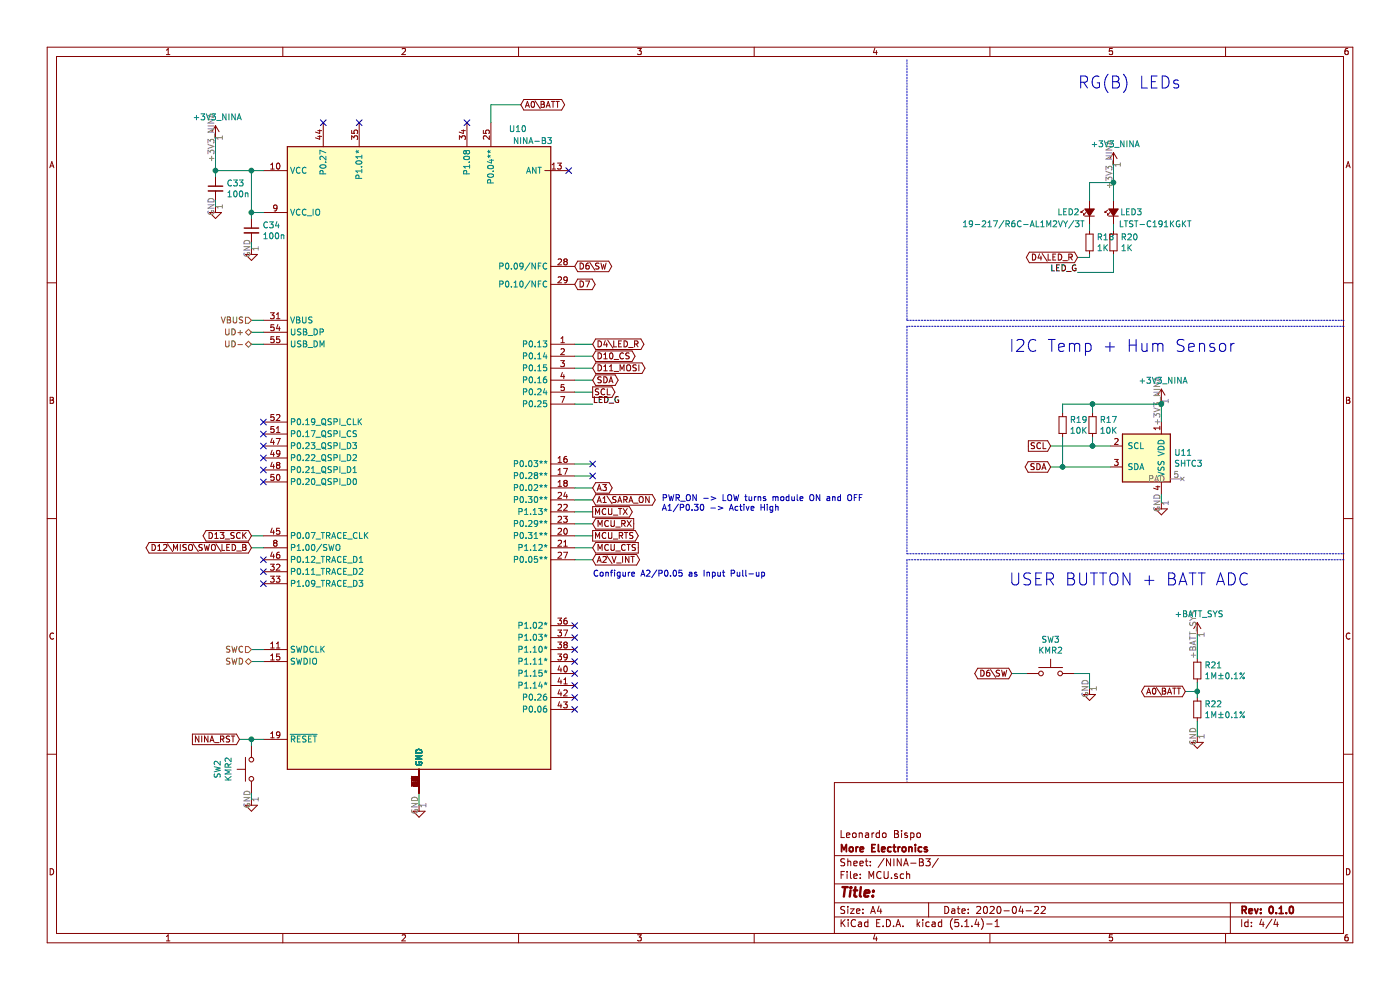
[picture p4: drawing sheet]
EESchema Schematic File Version 4
LIBS:sara-rx-ab-cache
EELAYER 30 0
EELAYER END
$Descr A4 11693 8268
encoding utf-8
Sheet 4 4
Title ""
Date "2020-04-22"
Rev "0.1.0"
Comp "More Electronics"
Comment1 "Leonardo Bispo"
Comment2 ""
Comment3 ""
Comment4 ""
$EndDescr
$Comp
L Device:C_Small C34
U 1 1
P 2100 1925
F 0 "C34" H 2192 1971 50  0000 L CNN
F 1 "100n" H 2192 1880 50  0000 L CNN
F 2 "Capacitor_SMD:C_0603_1608Metric" H 2100 1925 50  0001 C CNN
F 3 "~" H 2100 1925 50  0001 C CNN
F 4 "C1608X7R1E104KT000N" H 2100 1925 50  0001 C CNN "Field4"
F 5 "C338036" H 2100 1925 50  0001 C CNN "LCSC Part Number"
F 6 "C1608X7R1E104KT000N" H 2100 1925 50  0001 C CNN "Manufacturer_Part_Number"
	1    2100 1925
	1    0    0    -1  
$EndComp
$Comp
L Device:C_Small C33
U 1 1
P 1800 1575
F 0 "C33" H 1892 1621 50  0000 L CNN
F 1 "100n" H 1892 1530 50  0000 L CNN
F 2 "Capacitor_SMD:C_0603_1608Metric" H 1800 1575 50  0001 C CNN
F 3 "~" H 1800 1575 50  0001 C CNN
F 4 "C1608X7R1E104KT000N" H 1800 1575 50  0001 C CNN "Field4"
F 5 "C338036" H 1800 1575 50  0001 C CNN "LCSC Part Number"
F 6 "C1608X7R1E104KT000N" H 1800 1575 50  0001 C CNN "Manufacturer_Part_Number"
	1    1800 1575
	1    0    0    -1  
$EndComp
$Comp
L power:GND #PWR?
U 1 1
P 1800 1725
AR Path="/5D6D1111" Ref="#PWR?"  Part="1" 
AR Path="/5D71B336/5D6D1111" Ref="#PWR0111"  Part="1" 
F 0 "#PWR0111" H 1800 1475 50  0001 C CNN
F 1 "GND" H 1805 1552 50  0001 C CNN
F 2 "" H 1800 1725 50  0001 C CNN
F 3 "" H 1800 1725 50  0001 C CNN
	1    1800 1725
	1    0    0    -1  
$EndComp
$Comp
L power:GND #PWR?
U 1 1
P 2100 2075
AR Path="/5D6D1117" Ref="#PWR?"  Part="1" 
AR Path="/5D71B336/5D6D1117" Ref="#PWR0112"  Part="1" 
F 0 "#PWR0112" H 2100 1825 50  0001 C CNN
F 1 "GND" H 2105 1902 50  0001 C CNN
F 2 "" H 2100 2075 50  0001 C CNN
F 3 "" H 2100 2075 50  0001 C CNN
	1    2100 2075
	1    0    0    -1  
$EndComp
Wire Wire Line
	1800 1675 1800 1725
Wire Wire Line
	2200 1425 2100 1425
Wire Wire Line
	1800 1425 1800 1475
Wire Wire Line
	2100 1425 1800 1425
$Comp
L power:GND #PWR?
U 1 1
P 3500 6725
AR Path="/5D6D591D" Ref="#PWR?"  Part="1" 
AR Path="/5D71B336/5D6D591D" Ref="#PWR0114"  Part="1" 
F 0 "#PWR0114" H 3500 6475 50  0001 C CNN
F 1 "GND" H 3505 6552 50  0001 C CNN
F 2 "" H 3500 6725 50  0001 C CNN
F 3 "" H 3500 6725 50  0001 C CNN
	1    3500 6725
	1    0    0    -1  
$EndComp
Wire Wire Line
	3500 6625 3500 6725
Text HLabel 2100 5525 0    50   BiDi ~ 0
SWD
Wire Wire Line
	2200 5525 2100 5525
Text HLabel 2100 5425 0    50   Input ~ 0
SWC
Wire Wire Line
	2100 5425 2200 5425
Text HLabel 2100 2875 0    50   BiDi ~ 0
UD-
Text HLabel 2100 2775 0    50   BiDi ~ 0
UD+
Wire Wire Line
	2100 2875 2200 2875
Wire Wire Line
	2100 2775 2200 2775
$Comp
L SamacSys_Parts:SW_Push_KMR2 SW?
U 1 1
P 2100 6425
AR Path="/5D6DFFC9" Ref="SW?"  Part="1" 
AR Path="/5D71B336/5D6DFFC9" Ref="SW2"  Part="1" 
F 0 "SW2" H 2100 6710 50  0000 C CNN
F 1 "KMR2" H 2100 6619 50  0000 C CNN
F 2 "SamacSys_Parts:SW_Push_1P1T_NO_CK_KMR2" H 2100 6625 50  0001 C CNN
F 3 "~" H 2100 6625 50  0001 C CNN
F 4 "K2-1809SN-D4DW-06" H 2100 6425 50  0001 C CNN "Field4"
F 5 "C128941" H 2100 6425 50  0001 C CNN "LCSC Part Number"
F 6 "K2-1809SN-D4DW-06" H 2100 6425 50  0001 C CNN "Manufacturer_Part_Number"
	1    2100 6425
	0    -1   -1   0   
$EndComp
$Comp
L power:GND #PWR?
U 1 1
P 2100 6675
AR Path="/5D6E02FA" Ref="#PWR?"  Part="1" 
AR Path="/5D71B336/5D6E02FA" Ref="#PWR0113"  Part="1" 
F 0 "#PWR0113" H 2100 6425 50  0001 C CNN
F 1 "GND" H 2105 6502 50  0001 C CNN
F 2 "" H 2100 6675 50  0001 C CNN
F 3 "" H 2100 6675 50  0001 C CNN
	1    2100 6675
	1    0    0    -1  
$EndComp
Wire Wire Line
	2100 6625 2100 6675
Wire Wire Line
	4800 4275 4950 4275
Wire Wire Line
	4800 4375 4950 4375
Wire Wire Line
	4800 4475 4950 4475
$Comp
L sara-rx-ab-rescue:NINA-B3-custom U?
U 1 1
P 3500 3825
AR Path="/5D7AFD97" Ref="U?"  Part="1" 
AR Path="/5D71B336/5D7AFD97" Ref="U10"  Part="1" 
F 0 "U10" H 4325 6575 50  0000 C CNN
F 1 "NINA-B3" H 4450 6475 50  0000 C CNN
F 2 "custom:NINA-B3" H 4550 1125 50  0001 C CNN
F 3 "https://www.u-blox.com/sites/default/files/NINA-B3_DataSheet_%28UBX-17052099%29.pdf" H 2850 5725 50  0001 C CNN
F 4 "NA" H 3500 3825 50  0001 C CNN "LCSC Part Number"
F 5 "-" H 3500 3825 50  0001 C CNN "Manufacturer_Part_Number"
	1    3500 3825
	1    0    0    -1  
$EndComp
Wire Wire Line
	4950 4575 4800 4575
Wire Wire Line
	4800 3375 4950 3375
Wire Wire Line
	4800 3275 4950 3275
Wire Wire Line
	4800 3175 4950 3175
NoConn ~ 2200 3725
NoConn ~ 2200 3925
NoConn ~ 2200 3825
NoConn ~ 2200 4025
NoConn ~ 2200 3625
NoConn ~ 2200 3525
Text HLabel 2100 2675 0    50   Input ~ 0
VBUS
Wire Wire Line
	2100 2675 2200 2675
NoConn ~ 4750 1425
Wire Wire Line
	2200 1775 2100 1775
Wire Wire Line
	2100 1775 2100 1425
$Comp
L Device:R_Small R18
U 1 1
P 9100 2025
F 0 "R18" H 9159 2071 50  0000 L CNN
F 1 "1K" H 9159 1980 50  0000 L CNN
F 2 "Resistor_SMD:R_0603_1608Metric" H 9100 2025 50  0001 C CNN
F 3 "~" H 9100 2025 50  0001 C CNN
F 4 "0603WAJ0102T5E" H 9100 2025 50  0001 C CNN "Field4"
F 5 "C25585" H 9100 2025 50  0001 C CNN "LCSC Part Number"
F 6 "0603WAJ0102T5E" H 9100 2025 50  0001 C CNN "Manufacturer_Part_Number"
	1    9100 2025
	1    0    0    -1  
$EndComp
$Comp
L Device:R_Small R20
U 1 1
P 9300 2025
F 0 "R20" H 9359 2071 50  0000 L CNN
F 1 "1K" H 9359 1980 50  0000 L CNN
F 2 "Resistor_SMD:R_0603_1608Metric" H 9300 2025 50  0001 C CNN
F 3 "~" H 9300 2025 50  0001 C CNN
F 4 "0603WAJ0102T5E" H 9300 2025 50  0001 C CNN "Field4"
F 5 "C25585" H 9300 2025 50  0001 C CNN "LCSC Part Number"
F 6 "0603WAJ0102T5E" H 9300 2025 50  0001 C CNN "Manufacturer_Part_Number"
	1    9300 2025
	1    0    0    -1  
$EndComp
Wire Wire Line
	9300 2125 9300 2275
Wire Wire Line
	9300 2275 9000 2275
Wire Wire Line
	9100 1875 9100 1925
Wire Wire Line
	9300 1875 9300 1925
Text Label 9000 2275 2    50   ~ 0
LED_G
NoConn ~ 2200 4675
NoConn ~ 2200 4875
NoConn ~ 3900 1025
NoConn ~ 3000 1025
NoConn ~ 4800 5225
NoConn ~ 4800 5325
NoConn ~ 4800 5425
NoConn ~ 4800 5525
NoConn ~ 4800 5625
NoConn ~ 4800 5725
NoConn ~ 4800 5825
NoConn ~ 4800 5925
NoConn ~ 2700 1025
Connection ~ 2100 1425
Wire Wire Line
	2100 1825 2100 1775
Connection ~ 2100 1775
Wire Wire Line
	2100 2075 2100 2025
Text GLabel 2000 6175 0    50   Input ~ 0
NINA_RST
Wire Wire Line
	4100 1025 4100 875 
Wire Wire Line
	4100 875  4350 875 
Text GLabel 4350 875  2    50   BiDi ~ 0
A0\BATT
Text GLabel 4950 3175 2    50   BiDi ~ 0
SDA
Text GLabel 4950 3275 2    50   Output ~ 0
SCL
Text Label 4950 3375 0    50   ~ 0
LED_G
Text GLabel 4950 4275 2    50   Output ~ 0
MCU_TX
Text GLabel 4950 4375 2    50   Input ~ 0
MCU_RX
Text GLabel 4950 4475 2    50   Output ~ 0
MCU_RTS
Text GLabel 4950 4575 2    50   Input ~ 0
MCU_CTS
Text GLabel 4800 2225 2    50   BiDi ~ 0
D6\SW
Text GLabel 4800 2375 2    50   BiDi ~ 0
D7
NoConn ~ 2200 4775
Text GLabel 4950 2975 2    50   BiDi ~ 0
D10_CS
Text GLabel 4950 3075 2    50   BiDi ~ 0
D11_MOSI
Text GLabel 2100 4475 0    50   BiDi ~ 0
D13_SCK
Wire Wire Line
	4950 2975 4800 2975
Wire Wire Line
	4800 3075 4950 3075
Wire Wire Line
	4800 4175 4950 4175
Wire Wire Line
	4950 4675 4800 4675
Text GLabel 4950 4075 2    50   BiDi ~ 0
A3
Wire Wire Line
	4950 4075 4800 4075
Wire Wire Line
	4800 3875 4950 3875
Wire Wire Line
	4800 3975 4950 3975
$Comp
L Device:R_Small R21
U 1 1
P 10000 5600
F 0 "R21" H 10059 5646 50  0000 L CNN
F 1 "1M±0.1%" H 10059 5555 50  0000 L CNN
F 2 "Resistor_SMD:R_0805_2012Metric" H 10000 5600 50  0001 C CNN
F 3 "~" H 10000 5600 50  0001 C CNN
F 4 "WF08H1004BTL" H 10000 5600 50  0001 C CNN "Field4"
F 5 "C384461" H 10000 5600 50  0001 C CNN "LCSC Part Number"
F 6 "WF08H1004BTL" H 10000 5600 50  0001 C CNN "Manufacturer_Part_Number"
	1    10000 5600
	1    0    0    -1  
$EndComp
$Comp
L Device:R_Small R22
U 1 1
P 10000 5925
F 0 "R22" H 10059 5971 50  0000 L CNN
F 1 "1M±0.1%" H 10059 5880 50  0000 L CNN
F 2 "Resistor_SMD:R_0805_2012Metric" H 10000 5925 50  0001 C CNN
F 3 "~" H 10000 5925 50  0001 C CNN
F 4 "WF08H1004BTL" H 10000 5925 50  0001 C CNN "Field4"
F 5 "C384461" H 10000 5925 50  0001 C CNN "LCSC Part Number"
F 6 "WF08H1004BTL" H 10000 5925 50  0001 C CNN "Manufacturer_Part_Number"
	1    10000 5925
	1    0    0    -1  
$EndComp
$Comp
L power:GND #PWR?
U 1 1
P 10000 6150
AR Path="/5D97D1A4" Ref="#PWR?"  Part="1" 
AR Path="/5D71B336/5D97D1A4" Ref="#PWR0120"  Part="1" 
F 0 "#PWR0120" H 10000 5900 50  0001 C CNN
F 1 "GND" H 10005 5977 50  0001 C CNN
F 2 "" H 10000 6150 50  0001 C CNN
F 3 "" H 10000 6150 50  0001 C CNN
	1    10000 6150
	1    0    0    -1  
$EndComp
Wire Wire Line
	10000 5300 10000 5500
Wire Wire Line
	10000 5700 10000 5775
Wire Wire Line
	10000 6025 10000 6150
Wire Wire Line
	10000 5775 9900 5775
Connection ~ 10000 5775
Wire Wire Line
	10000 5775 10000 5825
Text GLabel 9900 5775 0    50   BiDi ~ 0
A0\BATT
$Comp
L SamacSys_Parts:SW_Push_KMR2 SW?
U 1 1
P 8775 5625
AR Path="/5D8A9DE1" Ref="SW?"  Part="1" 
AR Path="/5D71B336/5D8A9DE1" Ref="SW3"  Part="1" 
F 0 "SW3" H 8775 5910 50  0000 C CNN
F 1 "KMR2" H 8775 5819 50  0000 C CNN
F 2 "SamacSys_Parts:SW_Push_1P1T_NO_CK_KMR2" H 8775 5825 50  0001 C CNN
F 3 "~" H 8775 5825 50  0001 C CNN
F 4 "K2-1809SN-D4DW-06" H 8775 5625 50  0001 C CNN "Field4"
F 5 "C128941" H 8775 5625 50  0001 C CNN "LCSC Part Number"
F 6 "K2-1809SN-D4DW-06" H 8775 5625 50  0001 C CNN "Manufacturer_Part_Number"
	1    8775 5625
	1    0    0    -1  
$EndComp
Text GLabel 8450 5625 0    50   BiDi ~ 0
D6\SW
Wire Wire Line
	8450 5625 8575 5625
$Comp
L power:GND #PWR?
U 1 1
P 9100 5750
AR Path="/5D8F7BFF" Ref="#PWR?"  Part="1" 
AR Path="/5D71B336/5D8F7BFF" Ref="#PWR0115"  Part="1" 
F 0 "#PWR0115" H 9100 5500 50  0001 C CNN
F 1 "GND" H 9105 5577 50  0001 C CNN
F 2 "" H 9100 5750 50  0001 C CNN
F 3 "" H 9100 5750 50  0001 C CNN
	1    9100 5750
	1    0    0    -1  
$EndComp
Wire Wire Line
	8975 5625 9100 5625
Wire Wire Line
	9100 5625 9100 5750
Wire Wire Line
	2100 4575 2200 4575
Wire Wire Line
	2100 4475 2200 4475
Text GLabel 2100 4575 0    50   BiDi ~ 0
D12\MISO\SWO\LED_B
Text GLabel 9000 2150 0    50   BiDi ~ 0
D4\LED_R
Wire Wire Line
	9000 2150 9100 2150
Wire Wire Line
	9100 2150 9100 2125
Wire Wire Line
	4800 2875 4950 2875
Text GLabel 4950 2875 2    50   BiDi ~ 0
D4\LED_R
Text GLabel 4950 4175 2    50   BiDi ~ 0
A1\SARA_ON
Text GLabel 4950 4675 2    50   BiDi ~ 0
A2\V_INT
Wire Wire Line
	2000 6175 2100 6175
Wire Wire Line
	2100 6225 2100 6175
Connection ~ 2100 6175
Wire Wire Line
	2100 6175 2200 6175
Text Notes 5525 4275 0    50   ~ 0
PWR_ON -> LOW turns module ON and OFF\nA1/P0.30 -> Active High
Text Notes 4950 4825 0    50   ~ 0
Configure A2/P0.05 as Input Pull-up
NoConn ~ 4950 3975
$Comp
L custom:+BATT_SYS #PWR0119
U 1 1
P 10000 5300
F 0 "#PWR0119" H 10000 5150 50  0001 C CNN
F 1 "+BATT_SYS" H 10015 5473 50  0000 C CNN
F 2 "" H 10000 5300 50  0001 C CNN
F 3 "" H 10000 5300 50  0001 C CNN
	1    10000 5300
	1    0    0    -1  
$EndComp
$Comp
L Device:R_Small R19
U 1 1
P 8875 3550
F 0 "R19" H 8934 3596 50  0000 L CNN
F 1 "10K" H 8934 3505 50  0000 L CNN
F 2 "Resistor_SMD:R_0603_1608Metric" H 8875 3550 50  0001 C CNN
F 3 "~" H 8875 3550 50  0001 C CNN
F 4 "0603WAJ0103T5E" H 8875 3550 50  0001 C CNN "Field4"
F 5 "C15401" H 8875 3550 50  0001 C CNN "LCSC Part Number"
F 6 "0603WAJ0103T5E" H 8875 3550 50  0001 C CNN "Manufacturer_Part_Number"
	1    8875 3550
	1    0    0    -1  
$EndComp
$Comp
L Device:R_Small R17
U 1 1
P 9125 3550
F 0 "R17" H 9184 3596 50  0000 L CNN
F 1 "10K" H 9184 3505 50  0000 L CNN
F 2 "Resistor_SMD:R_0603_1608Metric" H 9125 3550 50  0001 C CNN
F 3 "~" H 9125 3550 50  0001 C CNN
F 4 "0603WAJ0103T5E" H 9125 3550 50  0001 C CNN "Field4"
F 5 "C15401" H 9125 3550 50  0001 C CNN "LCSC Part Number"
F 6 "0603WAJ0103T5E" H 9125 3550 50  0001 C CNN "Manufacturer_Part_Number"
	1    9125 3550
	1    0    0    -1  
$EndComp
Wire Wire Line
	9700 4125 9700 4200
Text GLabel 8775 3900 0    50   BiDi ~ 0
SDA
Text GLabel 8775 3725 0    50   Input ~ 0
SCL
$Comp
L power:GND #PWR?
U 1 1
P 9700 4200
AR Path="/5D94A351" Ref="#PWR?"  Part="1" 
AR Path="/5D71B336/5D94A351" Ref="#PWR0118"  Part="1" 
F 0 "#PWR0118" H 9700 3950 50  0001 C CNN
F 1 "GND" H 9705 4027 50  0001 C CNN
F 2 "" H 9700 4200 50  0001 C CNN
F 3 "" H 9700 4200 50  0001 C CNN
	1    9700 4200
	1    0    0    -1  
$EndComp
Wire Notes Line
	7575 500  7575 2675
Wire Notes Line
	7575 2675 11225 2675
Wire Notes Line
	11225 2725 7575 2725
Wire Notes Line
	7575 2725 7575 4625
Wire Notes Line
	7575 4625 11225 4625
Wire Notes Line
	11225 4675 7575 4675
Wire Notes Line
	7575 4675 7575 6525
Text Notes 9000 750  0    100  ~ 0
RG(B) LEDs
Text Notes 8425 2950 0    100  ~ 0
I2C Temp + Hum Sensor
Text Notes 8425 4900 0    100  ~ 0
USER BUTTON + BATT ADC
$Comp
L Device:LED_Small_ALT LED?
U 1 1
P 9100 1775
AR Path="/5D96ED48" Ref="LED?"  Part="1" 
AR Path="/5D6EA84C/5D96ED48" Ref="LED?"  Part="1" 
AR Path="/5D6A7059/5D96ED48" Ref="LED?"  Part="1" 
AR Path="/5D71B336/5D96ED48" Ref="LED2"  Part="1" 
F 0 "LED2" V 9100 1950 50  0000 C CNN
F 1 "19-217/R6C-AL1M2VY/3T" V 9000 2325 50  0000 C CNN
F 2 "LED_SMD:LED_0603_1608Metric" V 9100 1775 50  0001 C CNN
F 3 "~" V 9100 1775 50  0001 C CNN
F 4 "19-217/R6C-AL1M2VY/3T" H 9100 1775 50  0001 C CNN "Field4"
F 5 "C72044" H 9100 1775 50  0001 C CNN "LCSC Part Number"
F 6 "19-217/R6C-AL1M2VY/3T" H 9100 1775 50  0001 C CNN "Manufacturer_Part_Number"
	1    9100 1775
	0    -1   -1   0   
$EndComp
$Comp
L Device:LED_Small_ALT LED?
U 1 1
P 9300 1775
AR Path="/5D970077" Ref="LED?"  Part="1" 
AR Path="/5D6EA84C/5D970077" Ref="LED?"  Part="1" 
AR Path="/5D6A7059/5D970077" Ref="LED?"  Part="1" 
AR Path="/5D71B336/5D970077" Ref="LED3"  Part="1" 
F 0 "LED3" V 9300 1625 50  0000 C CNN
F 1 "LTST-C191KGKT" V 9200 1425 50  0000 C CNN
F 2 "LED_SMD:LED_0603_1608Metric" V 9300 1775 50  0001 C CNN
F 3 "~" V 9300 1775 50  0001 C CNN
F 4 "LTST-C191KGKT" H 9300 1775 50  0001 C CNN "Field4"
F 5 "C125098" H 9300 1775 50  0001 C CNN "LCSC Part Number"
F 6 "LTST-C191KGKT" H 9300 1775 50  0001 C CNN "Manufacturer_Part_Number"
	1    9300 1775
	0    -1   -1   0   
$EndComp
Wire Wire Line
	9300 1375 9300 1525
Wire Wire Line
	9100 1675 9100 1525
Wire Wire Line
	9100 1525 9300 1525
Connection ~ 9300 1525
Wire Wire Line
	9300 1525 9300 1675
NoConn ~ 4950 3875
$Comp
L custom:SHTC3 U11
U 1 1
P 9575 3575
F 0 "U11" H 9805 3371 50  0000 L CNN
F 1 "SHTC3" H 9805 3280 50  0000 L CNN
F 2 "Package_DFN_QFN:AMS_QFN-4-1EP_2x2mm_P0.95mm_EP0.7x1.6mm" H 9575 3650 50  0001 C CNN
F 3 "https://datasheet.lcsc.com/szlcsc/1810010153_Sensirion-SHTC3_C194656.pdf" H 9575 3575 50  0001 C CNN
	1    9575 3575
	1    0    0    -1  
$EndComp
Wire Wire Line
	9700 3350 9700 3375
Wire Wire Line
	9125 3650 9125 3725
Connection ~ 9125 3725
Wire Wire Line
	9125 3725 9275 3725
Wire Wire Line
	8775 3725 9125 3725
Wire Wire Line
	8875 3650 8875 3900
Wire Wire Line
	8875 3900 8775 3900
Wire Wire Line
	9275 3900 8875 3900
Connection ~ 8875 3900
Wire Wire Line
	8875 3450 8875 3375
Wire Wire Line
	8875 3375 9125 3375
Connection ~ 9700 3375
Wire Wire Line
	9700 3375 9700 3525
Wire Wire Line
	9125 3450 9125 3375
Connection ~ 9125 3375
Wire Wire Line
	9125 3375 9700 3375
$Comp
L custom:+3V3_NINA #PWR0124
U 1 1
P 9700 3350
F 0 "#PWR0124" H 9700 3200 50  0001 C CNN
F 1 "+3V3_NINA" H 9715 3523 50  0000 C CNN
F 2 "" H 9700 3350 50  0001 C CNN
F 3 "" H 9700 3350 50  0001 C CNN
	1    9700 3350
	1    0    0    -1  
$EndComp
Connection ~ 1800 1425
$Comp
L custom:+3V3_NINA #PWR0125
U 1 1
P 1800 1150
F 0 "#PWR0125" H 1800 1000 50  0001 C CNN
F 1 "+3V3_NINA" H 1815 1323 50  0000 C CNN
F 2 "" H 1800 1150 50  0001 C CNN
F 3 "" H 1800 1150 50  0001 C CNN
	1    1800 1150
	1    0    0    -1  
$EndComp
Wire Wire Line
	1800 1150 1800 1425
$Comp
L custom:+3V3_NINA #PWR0126
U 1 1
P 9300 1375
F 0 "#PWR0126" H 9300 1225 50  0001 C CNN
F 1 "+3V3_NINA" H 9315 1548 50  0000 C CNN
F 2 "" H 9300 1375 50  0001 C CNN
F 3 "" H 9300 1375 50  0001 C CNN
	1    9300 1375
	1    0    0    -1  
$EndComp
$EndSCHEMATC
